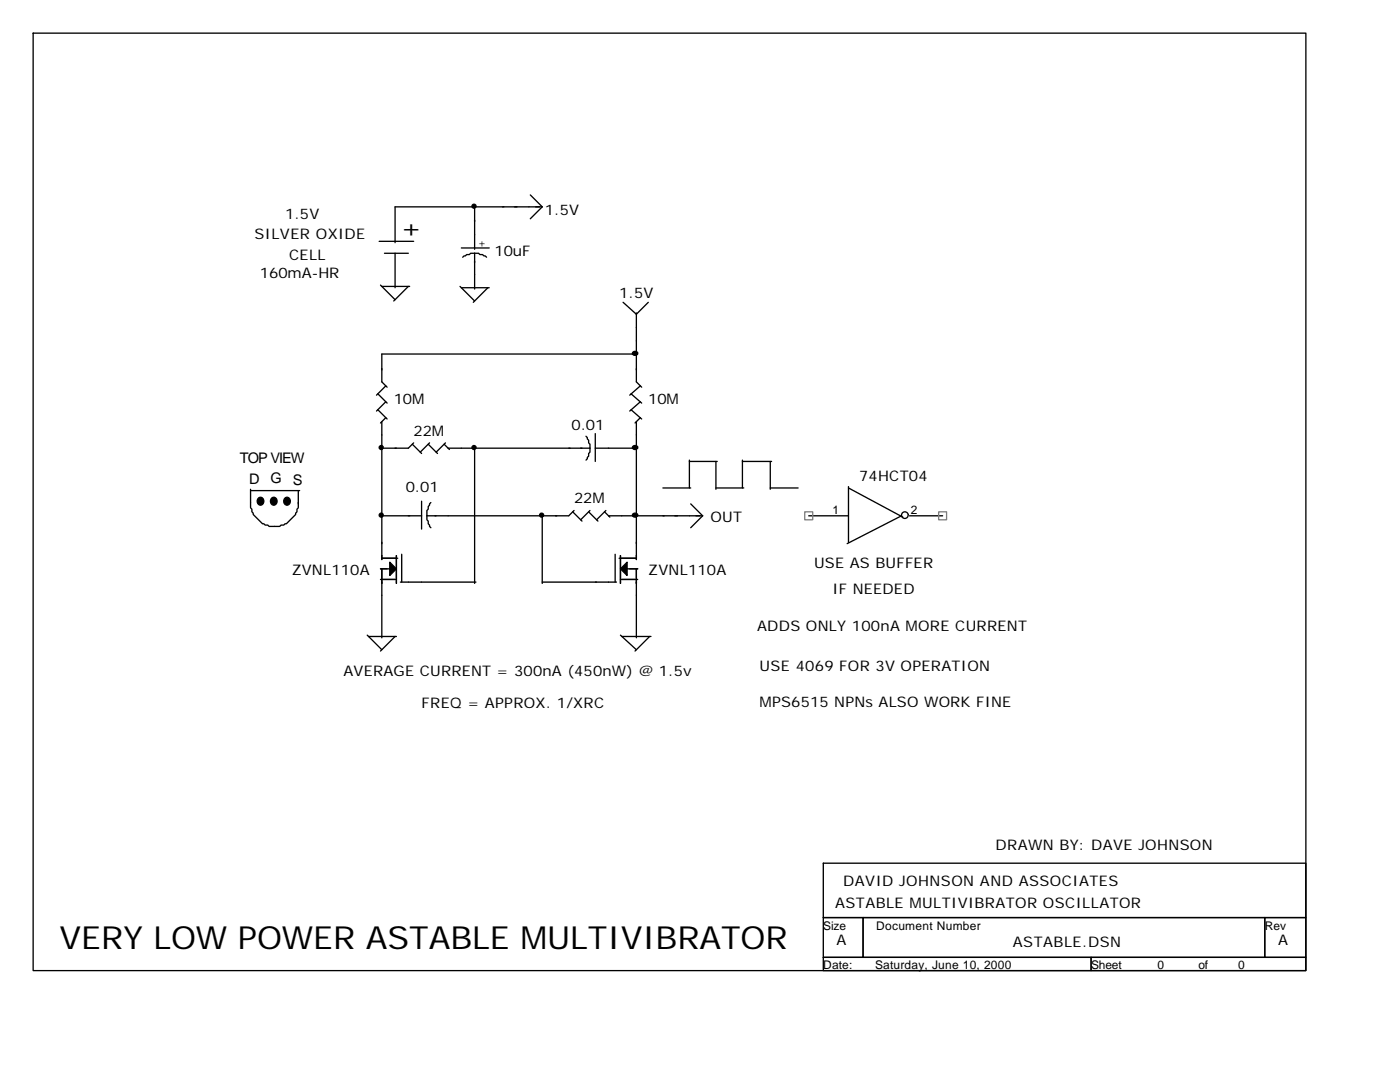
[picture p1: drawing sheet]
<svg xmlns="http://www.w3.org/2000/svg" width="279mm" height="216mm" viewBox="0 0 279 216" stroke-linecap="round" stroke-linejoin="round" font-family="sans-serif">
<g fill="none" stroke="#000" stroke-width=".26">
<path d="M6.6 6.6h254v187.1h-254zM105.8 38.9l2.4 2.4M75.7 48.2h6.8M75.9 56.9l2.9 2.9M76.2 57.2h5.6M76.7 50.5h4.8M78.8 50.5v6.9M81.5 57.2l-2.9 2.9M91.8 57.2l2.9 2.9M92.1 57.4h5.5M92.1 49.5h5.5M94.7 50.5h.8l.3 .3h.5l.8 .5"/>
<path d="M94.7 50.5h-.8l-.2 .3h-.6l-.8 .5M94.7 41.3v8.4M94.7 50.5v7.2M97.4 57.4l-2.9 2.9M108.2 41.3h-29.4v7.1M108.2 41.3l-2.4 2.4M75.4 78.6l1.9 1.8M77 77l-1.9 1.8M124.4 60.3l2.6 2.4 2.4-2.4M125.9 78.6l2.2 1.8M127 62.4v13.8l1.1 1.1M127.3 70.6h-51.1v5.6l1.1 1.1"/>
<path d="M127.8 77l-2.1 1.8M50 97.6v3.7l.3 .3v.5l.2 .3v.3l1.9 1.8h.3l.2 .3h.5l.3 .2h2.1l.3-.2h.5l.3-.3h.2l1.9-1.8v-.3l.3-.3v-.5l.2-.3v-1M50 97.9h9.8M59.5 97.9v2.6M75.4 81.8l1.9 1.8M76.2 84.1v27.6M77 80.2l-1.9 1.8M77 83.3l-1.1 1.1M82.3 88.6l1.8 1.9M82.5 88.4l-1 1h-5.3M85.5 88.6l1.8 1.9M85.7 88.4l-1.8 1.8"/>
<path d="M88.6 88.6l1.1 1.1M88.9 88.4l-1.9 1.8M89.4 89.4h28.3M94.7 89.4v27M116.9 87l.6 .8v.6l.2 .2v.8M117.7 89.4v.8l-.2 .3v.5l-.6 .8M118.8 86.5v5.6M118.8 89.4h8.5M125.9 81.8l2.2 1.8M127 84.1v27.6M127.8 80.2l-2.1 1.8M127.8 83.3l-1.1 1.1"/>
<path d="M132.3 97.4h5.5M137.6 92.1h5.5M137.6 91.8v5.6M142.9 97.4h5.5M142.9 92.1v5.5M148.2 92.1h5.8M148.2 91.8v5.6M153.7 97.4h5.6M153.7 92.1v5.5M169.3 97.4l10.9 5.8M169.3 97.1v11.1M75.9 113.5h1.9"/>
<path d="M75.9 115.6h3.2M76.2 102.9h7.9M76.2 111.4h3.2M76.2 113.5v13.8M79.1 110.9v5.5M79.9 116.2h15.1M80.2 110.6v5.6M84.1 100v5.6M85.2 102.9v.8l.3 .3v.5l.2 .3v.2l.3 .3M86 100.3l-.5 .8v.5l-.3 .3v1M108.2 116.2h14.8M108.2 102.9v13.5"/>
<path d="M114.3 102.1l1.9 1.9M114.6 101.9l-1.1 1h-28.3M117.5 102.1l1.8 1.9M117.7 101.9l-1.8 1.8M120.6 102.1l1.1 1.1M120.9 101.9l-1.8 1.8M121.4 102.9h18.8M122.8 110.6v5.6M123.6 111.4h3.4M123.8 110.9v5.5M123.8 115.6h3.5M125.1 113.5h2.2"/>
<path d="M127 113.5v13.8M137.8 100.5l2.4 2.4M140.2 102.9l-2.4 2.4M161.4 102.9h7.9M179.9 102.9l-10.8 5.6M181.2 102.7a.66 .66 0 0 0-1-.5 .66 .66 0 0 0 0 1.1 .66 .66 0 0 0 1-.5M181.5 102.9h6.6M73.3 126.7l2.9 2.9M73.6 127h5.5M78.8 127l-2.9 2.9M123.8 126.7l3.2 2.9M124.1 127h5.8"/>
<path d="M129.6 127l-2.9 2.9M164.3 172.2h96.3v10.9h-96.3zM164.3 183.1h7.9v7.9h-7.9zM164.3 191h53.5v2.7h-53.5zM172.2 183.1h80.2v7.9h-80.2zM217.8 191h42.8v2.7h-42.8zM252.4 183.1h8.2v7.9h-8.2z"/>
</g>
<g fill="#000" stroke="#000" stroke-width=".26">
<path d="M77.8 112.2l1.3 1.3-1.3 1.3z" fill-rule="evenodd"/>
<path d="M123.8 113.5l1.3-1.3v2.6z" fill-rule="evenodd"/>
</g>
<g fill="#000" stroke="#000" stroke-width=".26">
<path d="M126.3 70.3a.5 .5 0 0 1 .6-.2 .5 .5 0 0 1 .3 .6 .5 .5 0 0 1-.6 .2 .5 .5 0 0 1-.3-.6zM126.3 89.1a.5 .5 0 0 1 .6-.2 .5 .5 0 0 1 .3 .6 .5 .5 0 0 1-.6 .2 .5 .5 0 0 1-.3-.6zM51.5 99.5a.75 .75 0 0 1 1.1 .2 .75 .75 0 0 1-.4 1 .76 .76 0 0 1-.8-.3 .76 .76 0 0 1 .1-.9zM54.2 99.5a.75 .75 0 0 1 1.1 .2 .75 .75 0 0 1-.4 1 .76 .76 0 0 1-.9-.3 .76 .76 0 0 1 .2-.9zM56.8 99.5a.75 .75 0 0 1 1.1 .2 .75 .75 0 0 1-.4 1 .76 .76 0 0 1-.8-.3 .76 .76 0 0 1 .1-.9zM126.3 102.6a.5 .5 0 0 1 .6-.2 .5 .5 0 0 1 .3 .6 .5 .5 0 0 1-.6 .2 .5 .5 0 0 1-.3-.6z"/>
<circle cx="94.6" cy="41.1" r=".4"/>
<circle cx="76.1" cy="89.3" r=".4"/>
<circle cx="94.6" cy="89.3" r=".4"/>
<circle cx="76.1" cy="102.8" r=".4"/>
<circle cx="108.1" cy="102.8" r=".4"/>
</g>
<path d="M160.6 102.1h1.6v1.6h-1.6zM187.3 102.1h1.6v1.6h-1.6z" fill="none" stroke="#808080" stroke-width=".26"/>
<text font-size="6.3" x="11.9" y="189.4">VERY LOW POWER ASTABLE MULTIVIBRATOR</text>
<text font-size="4.8" x="79.9" y="47.1">+</text>
<g font-size="2.9">
<text x="50.8" y="47.6">SILVER OXIDE</text>
<text x="56.9" y="43.7">1.5V</text>
<text x="108.7" y="42.9">1.5V</text>
<text x="57.7" y="51.9">CELL</text>
<text x="98.7" y="51.1">10uF</text>
<text x="51.9" y="55.6">160mA-HR</text>
<text x="123.6" y="59.5">1.5V</text>
<text x="78.6" y="80.7">10M</text>
<text x="129.4" y="80.7">10M</text>
<text x="82.5" y="87">22M</text>
<text x="114" y="85.7">0.01</text>
<text x="47.9" y="92.3">TOP VIEW</text>
<text x="49.7" y="96.6">D</text>
<text x="54" y="96.3">G</text>
<text x="58.5" y="96.8">S</text>
<text x="81" y="98.2">0.01</text>
<text x="114.6" y="100.3">22M</text>
<text x="171.4" y="96">74HCT04</text>
<text x="141.8" y="104.2">OUT</text>
<text x="162.5" y="113.2">USE AS BUFFER</text>
<text x="58.2" y="114.8">ZVNL110A</text>
<text x="129.4" y="114.8">ZVNL110A</text>
<text x="166.2" y="118.5">IF NEEDED</text>
<text x="151.1" y="125.9">ADDS ONLY 100nA MORE CURRENT</text>
<text x="68.5" y="134.9">AVERAGE CURRENT = 300nA (450nW) @ 1.5v</text>
<text x="151.6" y="133.9">USE 4069 FOR 3V OPERATION</text>
<text x="84.1" y="141.3">FREQ = APPROX. 1/XRC</text>
<text x="151.6" y="141">MPS6515 NPNs ALSO WORK FINE</text>
<text x="198.7" y="169.6">DRAWN BY: DAVE JOHNSON</text>
<text x="168.3" y="176.7">DAVID JOHNSON AND ASSOCIATES</text>
<text x="166.7" y="181.2">ASTABLE MULTIVIBRATOR OSCILLATOR</text>
<text x="167" y="188.6">A</text>
<text x="202.1" y="188.9">ASTABLE.DSN</text>
<text x="255.1" y="188.6">A</text>
</g>
<g font-size="2.4">
<text x="95.5" y="49.2">+</text>
<text x="166.2" y="102.7">1</text>
<text x="181.8" y="102.7">2</text>
<text x="164.3" y="185.5">Size</text>
<text x="174.9" y="185.5">Document Number</text>
<text x="252.4" y="185.5">Rev</text>
<text x="164.3" y="193.4">Date:</text>
<text x="174.6" y="193.4">Saturday, June 10, 2000</text>
<text x="217.8" y="193.4">Sheet</text>
<text x="231" y="193.4">0</text>
<text x="239.2" y="193.4">of</text>
<text x="247.1" y="193.4">0</text>
</g>
</svg>
